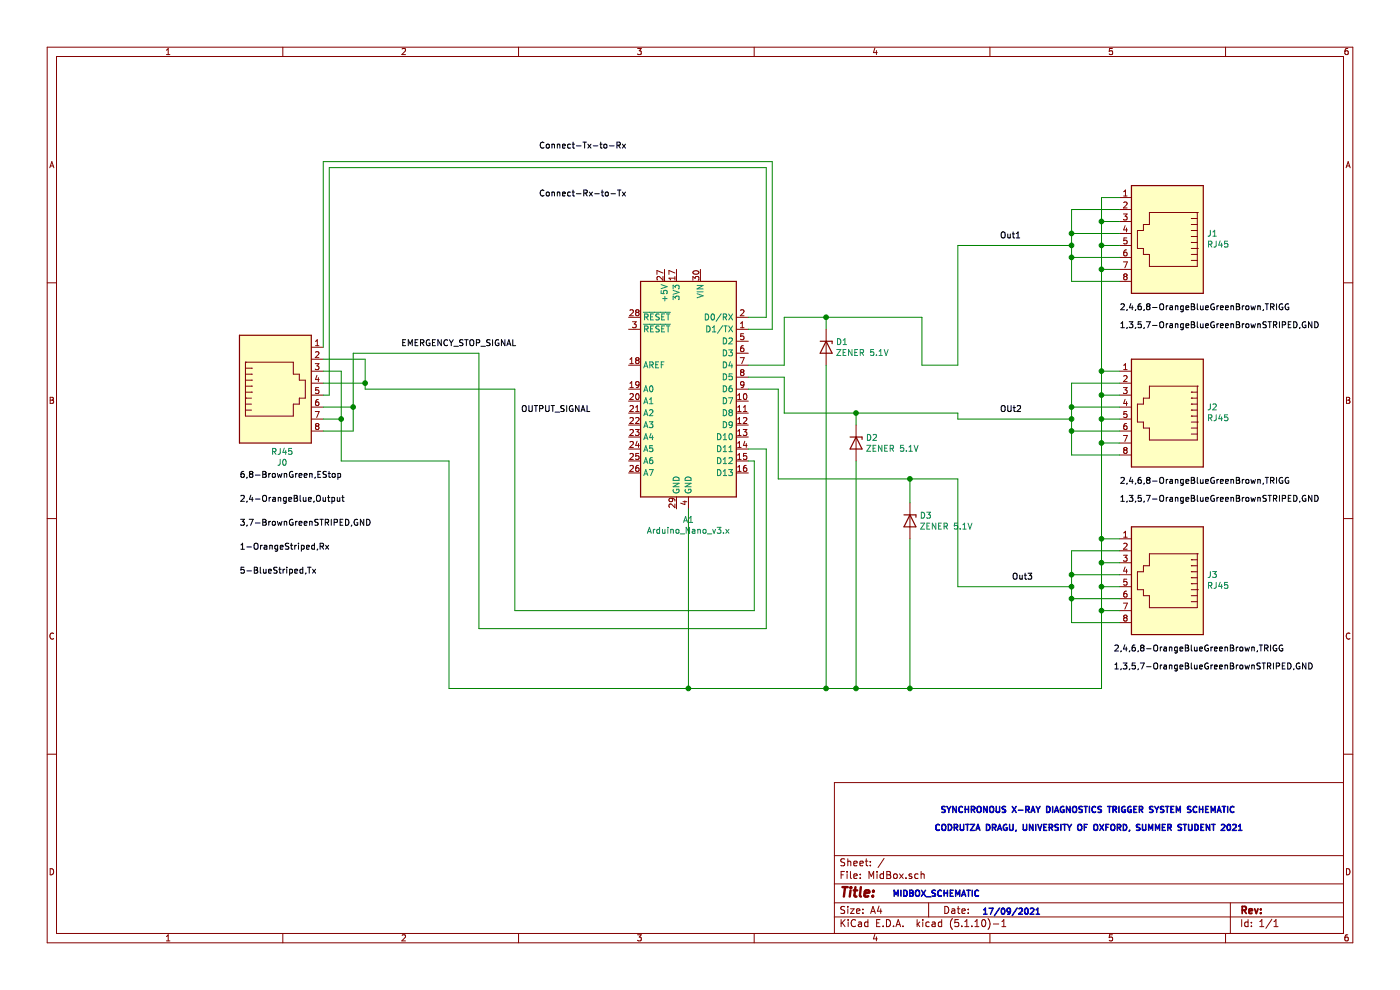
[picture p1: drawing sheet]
EESchema Schematic File Version 4
EELAYER 30 0
EELAYER END
$Descr A4 11693 8268
encoding utf-8
Sheet 1 1
Title ""
Date ""
Rev ""
Comp ""
Comment1 ""
Comment2 ""
Comment3 ""
Comment4 ""
$EndDescr
$Comp
L MCU_Module:Arduino_Nano_v3.x A1
U 1 1
P 5750 3250
F 0 "A1" H 5750 2161 50  0000 C CNN
F 1 "Arduino_Nano_v3.x" H 5750 2070 50  0000 C CNN
F 2 "Module:Arduino_Nano" H 5750 3250 50  0001 C CIN
F 3 "http://www.mouser.com/pdfdocs/Gravitech_Arduino_Nano3_0.pdf" H 5750 3250 50  0001 C CNN
	1    5750 3250
	-1   0    0    -1  
$EndComp
$Comp
L Connector:RJ45 J0
U 1 1
P 2300 3200
F 0 "J0" H 2357 3867 50  0000 C CNN
F 1 "RJ45" H 2357 3776 50  0000 C CNN
F 2 "" V 2300 3225 50  0001 C CNN
F 3 "~" V 2300 3225 50  0001 C CNN
	1    2300 3200
	1    0    0    1   
$EndComp
$Comp
L Connector:RJ45 J1
U 1 1
P 9750 1950
F 0 "J1" H 9420 1954 50  0000 R CNN
F 1 "RJ45" H 9420 2045 50  0000 R CNN
F 2 "" V 9750 1975 50  0001 C CNN
F 3 "~" V 9750 1975 50  0001 C CNN
	1    9750 1950
	-1   0    0    1   
$EndComp
$Comp
L Connector:RJ45 J2
U 1 1
P 9750 3400
F 0 "J2" H 9420 3404 50  0000 R CNN
F 1 "RJ45" H 9420 3495 50  0000 R CNN
F 2 "" V 9750 3425 50  0001 C CNN
F 3 "~" V 9750 3425 50  0001 C CNN
	1    9750 3400
	-1   0    0    1   
$EndComp
$Comp
L Connector:RJ45 J3
U 1 1
P 9750 4800
F 0 "J3" H 9420 4804 50  0000 R CNN
F 1 "RJ45" H 9420 4895 50  0000 R CNN
F 2 "" V 9750 4825 50  0001 C CNN
F 3 "~" V 9750 4825 50  0001 C CNN
	1    9750 4800
	-1   0    0    1   
$EndComp
Wire Wire Line
	9350 1750 8950 1750
Wire Wire Line
	8950 1750 8950 1950
Wire Wire Line
	8950 1950 9350 1950
Wire Wire Line
	8950 2150 9350 2150
Connection ~ 8950 1950
Wire Wire Line
	8950 2150 8950 2350
Wire Wire Line
	8950 2350 9350 2350
Connection ~ 8950 2150
Wire Wire Line
	8950 1950 8950 2050
Wire Wire Line
	8950 2050 8000 2050
Connection ~ 8950 2050
Wire Wire Line
	8950 2050 8950 2150
Wire Wire Line
	9350 3200 8950 3200
Wire Wire Line
	8950 3200 8950 3400
Wire Wire Line
	8950 3800 9350 3800
Connection ~ 8950 3400
Wire Wire Line
	8950 3400 8950 3500
Wire Wire Line
	8950 3400 9350 3400
Wire Wire Line
	9350 3600 8950 3600
Connection ~ 8950 3600
Wire Wire Line
	8950 3600 8950 3800
Wire Wire Line
	9350 4600 8950 4600
Wire Wire Line
	8950 4600 8950 4800
Wire Wire Line
	8950 5200 9350 5200
Wire Wire Line
	9350 4800 8950 4800
Connection ~ 8950 4800
Wire Wire Line
	9350 5000 8950 5000
Wire Wire Line
	8950 4800 8950 4900
Connection ~ 8950 5000
Wire Wire Line
	8950 5000 8950 5200
Wire Wire Line
	8000 3500 8950 3500
Connection ~ 8950 3500
Wire Wire Line
	8950 3500 8950 3600
Wire Wire Line
	8000 4900 8950 4900
Connection ~ 8950 4900
Wire Wire Line
	8950 4900 8950 5000
Wire Wire Line
	9350 1650 9200 1650
Wire Wire Line
	9200 1650 9200 1850
Wire Wire Line
	5750 5750 5750 4250
Wire Wire Line
	9350 1850 9200 1850
Connection ~ 9200 1850
Wire Wire Line
	9200 1850 9200 2050
Wire Wire Line
	9350 2050 9200 2050
Connection ~ 9200 2050
Wire Wire Line
	9350 3100 9200 3100
Wire Wire Line
	9200 2050 9200 2250
Connection ~ 9200 3100
Wire Wire Line
	9200 3100 9200 3300
Wire Wire Line
	9350 3500 9200 3500
Connection ~ 9200 3500
Wire Wire Line
	9200 3500 9200 3700
Wire Wire Line
	9350 3300 9200 3300
Connection ~ 9200 3300
Wire Wire Line
	9200 3300 9200 3500
Wire Wire Line
	9350 3700 9200 3700
Connection ~ 9200 3700
Wire Wire Line
	9200 3700 9200 4500
Wire Wire Line
	9350 2250 9200 2250
Connection ~ 9200 2250
Wire Wire Line
	9200 2250 9200 3100
Wire Wire Line
	9200 4500 9350 4500
Connection ~ 9200 4500
Wire Wire Line
	9200 4500 9200 4700
Wire Wire Line
	9350 4700 9200 4700
Connection ~ 9200 4700
Wire Wire Line
	9350 4900 9200 4900
Wire Wire Line
	9200 4700 9200 4900
Connection ~ 9200 4900
Wire Wire Line
	9350 5100 9200 5100
Wire Wire Line
	9200 4900 9200 5100
Connection ~ 9200 5100
Wire Wire Line
	9200 5100 9200 5750
Wire Wire Line
	8000 2050 8000 3050
Wire Wire Line
	6250 3050 6550 3050
Wire Wire Line
	6550 3050 6550 2650
Wire Wire Line
	6550 2650 6900 2650
Wire Wire Line
	7700 2650 7700 3050
Wire Wire Line
	7700 3050 8000 3050
Wire Wire Line
	6250 3150 6550 3150
Wire Wire Line
	6550 3150 6550 3450
Wire Wire Line
	6550 3450 7150 3450
Wire Wire Line
	8000 3450 8000 3500
Wire Wire Line
	6250 3250 6500 3250
Wire Wire Line
	6500 3250 6500 4000
Wire Wire Line
	8000 4000 8000 4900
$Comp
L Device:D_Zener D1
U 1 1
P 6900 2900
F 0 "D1" V 6854 2980 50  0000 L CNN
F 1 "ZENER 5.1V" V 6945 2980 50  0000 L CNN
F 2 "" H 6900 2900 50  0001 C CNN
F 3 "~" H 6900 2900 50  0001 C CNN
	1    6900 2900
	0    1    1    0   
$EndComp
$Comp
L Device:D_Zener D2
U 1 1
P 7150 3700
F 0 "D2" V 7104 3780 50  0000 L CNN
F 1 "ZENER 5.1V" V 7195 3780 50  0000 L CNN
F 2 "" H 7150 3700 50  0001 C CNN
F 3 "~" H 7150 3700 50  0001 C CNN
	1    7150 3700
	0    1    1    0   
$EndComp
$Comp
L Device:D_Zener D3
U 1 1
P 7600 4350
F 0 "D3" V 7554 4430 50  0000 L CNN
F 1 "ZENER 5.1V" V 7645 4430 50  0000 L CNN
F 2 "" H 7600 4350 50  0001 C CNN
F 3 "~" H 7600 4350 50  0001 C CNN
	1    7600 4350
	0    1    1    0   
$EndComp
Wire Wire Line
	6900 2750 6900 2650
Connection ~ 6900 2650
Wire Wire Line
	6900 2650 7700 2650
Wire Wire Line
	6900 3050 6900 5750
Wire Wire Line
	5750 5750 6900 5750
Connection ~ 6900 5750
Wire Wire Line
	7150 3550 7150 3450
Connection ~ 7150 3450
Wire Wire Line
	7150 3450 8000 3450
Wire Wire Line
	7150 3850 7150 5750
Wire Wire Line
	6900 5750 7150 5750
Connection ~ 7150 5750
Wire Wire Line
	7150 5750 7600 5750
Wire Wire Line
	7600 4200 7600 4000
Wire Wire Line
	6500 4000 7600 4000
Connection ~ 7600 4000
Wire Wire Line
	7600 4000 8000 4000
Wire Wire Line
	7600 4500 7600 5750
Connection ~ 7600 5750
Wire Wire Line
	7600 5750 9200 5750
Wire Wire Line
	4300 3250 4300 5100
Wire Wire Line
	6300 5100 4300 5100
Wire Wire Line
	6300 3850 6250 3850
Wire Wire Line
	6300 3850 6300 5100
Wire Wire Line
	4000 2950 4000 5250
Wire Wire Line
	4000 5250 6400 5250
Wire Wire Line
	6400 5250 6400 3750
Wire Wire Line
	6400 3750 6250 3750
Wire Wire Line
	3750 5750 5750 5750
Connection ~ 5750 5750
Text Label 2000 4000 0    50   ~ 0
6,8-BrownGreen,EStop
Text Label 2000 4200 0    50   ~ 0
2,4-OrangeBlue,Output
Text Label 2000 4400 0    50   ~ 0
3,7-BrownGreenSTRIPED,GND
Text Label 2000 4600 0    50   ~ 0
1-OrangeStriped,Rx
Text Label 3350 2900 0    50   ~ 0
EMERGENCY_STOP_SIGNAL
Text Label 4350 3450 0    50   ~ 0
OUTPUT_SIGNAL
Text Label 8350 2000 0    50   ~ 0
Out1
Text Label 8350 3450 0    50   ~ 0
OUt2
Text Label 8450 4850 0    50   ~ 0
Out3
Text Label 2000 4800 0    50   ~ 0
5-BlueStriped,Tx
Wire Wire Line
	2700 3400 2950 3400
Wire Wire Line
	2950 3400 2950 2950
Wire Wire Line
	2700 3600 2950 3600
Wire Wire Line
	2950 3600 2950 3400
Connection ~ 2950 3400
Wire Wire Line
	3050 3200 3050 3250
Wire Wire Line
	2700 3100 2850 3100
Wire Wire Line
	2850 3100 2850 3500
Wire Wire Line
	2850 3850 3750 3850
Wire Wire Line
	3750 3850 3750 5750
Wire Wire Line
	2700 3500 2850 3500
Connection ~ 2850 3500
Wire Wire Line
	2850 3500 2850 3850
Connection ~ 3050 3200
Wire Wire Line
	3050 3000 3050 3200
Wire Wire Line
	2700 3000 3050 3000
Wire Wire Line
	2950 2950 4000 2950
Wire Wire Line
	3050 3250 4300 3250
Wire Wire Line
	2700 2900 2700 1350
Wire Wire Line
	6450 1350 6450 2750
Wire Wire Line
	6450 2750 6250 2750
Wire Wire Line
	2700 3300 2750 3300
Wire Wire Line
	2700 3200 3050 3200
Wire Wire Line
	2750 3300 2750 1400
Wire Wire Line
	6400 1400 6400 2650
Wire Wire Line
	6400 2650 6250 2650
Text Label 4500 1250 0    50   ~ 0
Connect-Tx-to-Rx
Text Label 4500 1650 0    50   ~ 0
Connect-Rx-to-Tx
Wire Wire Line
	2750 1400 6400 1400
Wire Wire Line
	2700 1350 6450 1350
Text Label 9350 2600 0    50   ~ 0
2,4,6,8-OrangeBlueGreenBrown,TRIGG
Text Label 9350 2750 0    50   ~ 0
1,3,5,7-OrangeBlueGreenBrownSTRIPED,GND
Text Label 9350 4050 0    50   ~ 0
2,4,6,8-OrangeBlueGreenBrown,TRIGG
Text Label 9350 4200 0    50   ~ 0
1,3,5,7-OrangeBlueGreenBrownSTRIPED,GND
Text Label 9300 5450 0    50   ~ 0
2,4,6,8-OrangeBlueGreenBrown,TRIGG
Text Label 9300 5600 0    50   ~ 0
1,3,5,7-OrangeBlueGreenBrownSTRIPED,GND
Text Notes 7850 6800 0    50   ~ 10
SYNCHRONOUS X-RAY DIAGNOSTICS TRIGGER SYSTEM SCHEMATIC\n
Text Notes 7800 6950 0    50   ~ 10
CODRUTZA DRAGU, UNIVERSITY OF OXFORD, SUMMER STUDENT 2021\n
Text Notes 7450 7500 0    50   ~ 10
MIDBOX_SCHEMATIC\n
Text Notes 8200 7650 0    50   ~ 10
17/09/2021\n
$EndSCHEMATC
